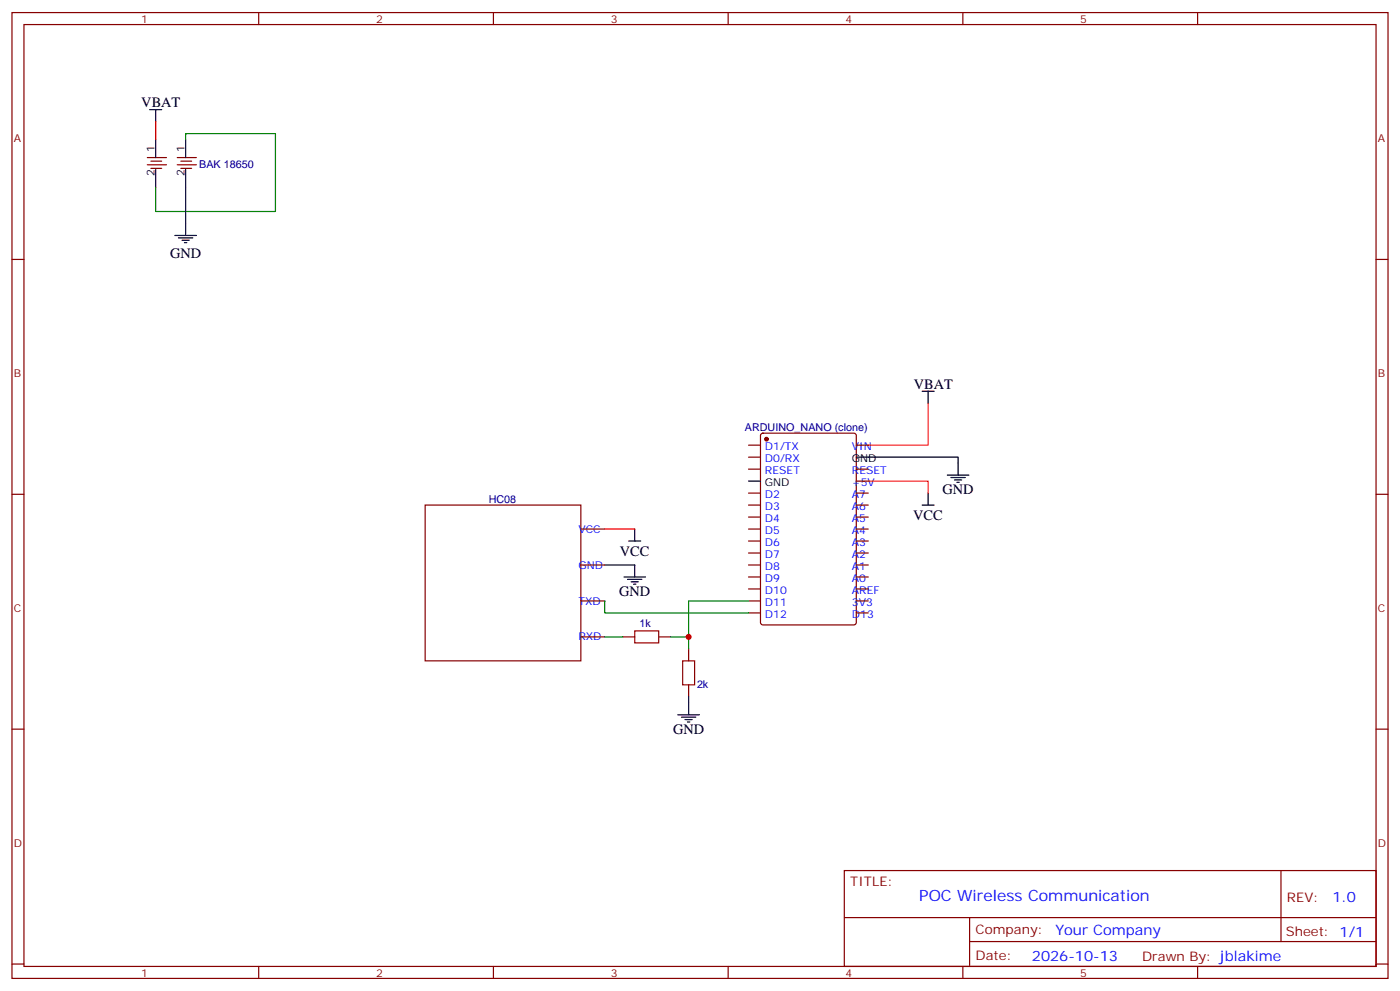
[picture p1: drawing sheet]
<svg xmlns="http://www.w3.org/2000/svg" width="412mm" height="292mm" viewBox="0 0 412 292" stroke-linecap="round" stroke-linejoin="round" font-family="sans-serif">
<g fill="none" stroke="#870000" stroke-width=".35">
<path d="M3.5 3.7h405.4v284.3h-405.4zM7.1 7.2h398.2v277.3h-398.2zM76.2 3.7v3.5M145.3 3.7v3.5M214.5 3.7v3.5M283.6 3.7v3.5M352.8 3.7v3.5M43.4 46.4h5.6M43.4 48.5h5.6M44.4 47.4h3.2M44.4 49.6h3.2M52.2 46.4h5.7"/>
<path d="M52.2 48.5h5.7M53.3 47.4h3.1M53.3 49.6h3.1M3.5 76.4h3.6M405.3 76.4h3.6M220.5 131.1h3.5M220.5 134.6h3.5M220.5 138.1h3.5M224.2 127.7l.5-.2h26.8l.7 .5v55.3l-.4 .6-27.1 .1-.6-.5-.1-55.3zM252.2 131.1h3.6M252.2 138.1h3.6M3.5 145.5h3.6"/>
<path d="M125.2 148.7h45.9v45.9h-45.9zM171.1 155.8h7.1M220.5 145.2h3.5M220.5 148.7h3.5M220.5 152.2h3.5M220.5 155.8h3.5M220.5 159.3h3.5M252.2 145.2h3.6M252.2 148.7h3.6M252.2 152.2h3.6M252.2 155.8h3.6M252.2 159.3h3.6"/>
<path d="M252.2 141.6h3.6M405.3 145.5h3.6M171.1 166.3h7.1M171.1 176.9h7.1M220.5 162.8h3.5M220.5 166.3h3.5M220.5 169.9h3.5M220.5 173.4h3.5M220.5 176.9h3.5M252.2 162.8h3.6M252.2 166.3h3.6M252.2 169.9h3.6"/>
<path d="M252.2 173.4h3.6M252.2 176.9h3.6M171.1 187.5h7.1M183.4 187.5h3.6M194 187.5h3.6M202.8 191v3.6M220.5 180.4h3.5M252.2 180.4h3.6M3.5 214.7h3.6M202.8 201.6v3.5M405.3 214.7h3.6M248.7 256.3h156.6v28.2h-156.6z"/>
<path d="M377.3 256.3v20.9M248.7 270.1h156.5M285.6 277.2h119.6M285.6 270.1v14.2M3.5 283.8h3.6M76.2 284.5v3.5M145.3 284.5v3.5M214.5 284.5v3.5M283.6 284.5v3.5M352.8 284.5v3.5M405.3 283.8h3.6"/>
</g>
<circle cx="225.8" cy="129.3" r=".53" fill="#870000" stroke="#870000" stroke-width=".35"/>
<g fill="none" stroke="#000" stroke-width=".35">
<path d="M44.1 32.3h3.5M45.9 32.3v3.5M45.9 41.1v5.3M45.9 49.9v5.3M54.7 41.1v5.3M54.7 49.9v19.4M51.5 69.3h6.4M52.6 70h4.2M53.6 70.7h2.1M54.3 71.4h.7M271.6 115.2h3.6M273.4 115.2v3.5"/>
<path d="M252.2 134.6h30v5.3M279 139.9h6.4M185.2 159.3h3.5M187 155.8v3.5M220.5 141.6h3.5M271.6 148.7h3.6M273.4 145.2v3.5M280.1 140.6h4.2M281.2 141.3h2.1M281.9 142h.7M178.2 166.3h8.8v3.6M183.8 169.9h6.3"/>
<path d="M184.9 170.6h4.2M185.9 171.3h2.1M186.6 172h.7M199.7 210.4h6.3M200.7 211.1h4.3M201.8 211.8h2.1M202.5 212.5h.7M202.8 205.1v5.3"/>
</g>
<path d="M45.9 35.8v5.3z" fill="#f00" stroke="#f00" stroke-width=".35"/>
<path d="M54.7 41.1v-1.8h26.4v23h-35.2v-7.1M178.2 176.9v3.5h42.3M220.5 176.9h-17.7v10.6h-5.2M178.2 187.5h5.2M202.8 187.5v3.5" fill="none" stroke="#008700" stroke-width=".35"/>
<path d="M273.4 118.7v12.4h-17.6M178.2 155.8h8.8M255.8 141.6h17.6v3.6" fill="none" stroke="#f00" stroke-width=".35"/>
<path d="M187 185.7h7v3.6h-7zM201.1 194.6h3.5v7h-3.5z" fill="none" stroke="#a10000" stroke-width=".35"/>
<circle cx="202.8" cy="187.5" r=".88" fill="#c00"/>
<text font-size="4.6" fill="#00f" x="270.8" y="265.3">POC Wireless Communication</text>
<g font-size="4.2">
<text x="41.6" y="31.6">VBAT</text>
<text x="50.1" y="76">GND</text>
<text x="269.2" y="114.5">VBAT</text>
<text x="277.6" y="145.5">GND</text>
<text x="269" y="153">VCC</text>
<text x="182.6" y="163.6">VCC</text>
<text x="182.4" y="175.5">GND</text>
<text x="198.3" y="216.1">GND</text>
</g>
<g font-size="4.2" fill="#00f">
<text x="392.5" y="265.6">1.0</text>
<text x="310.9" y="275.1">Your Company</text>
<text x="304" y="282.9">2026-10-13</text>
</g>
<g font-size="3.9" fill="#800">
<text x="250.5" y="260.9">TITLE:</text>
<text x="379.1" y="265.6">REV:</text>
<text x="287.4" y="275.1">Company:</text>
<text x="378.7" y="275.7">Sheet: 1/1</text>
<text x="287.4" y="282.8">Date:</text>
<text x="336.4" y="282.8">Drawn By: jblakime</text>
</g>
<g font-size="3.2" fill="#800">
<text x="41.6" y="6.7">1</text>
<text x="110.8" y="6.7">2</text>
<text x="179.9" y="6.7">3</text>
<text x="249.1" y="6.7">4</text>
<text x="318.2" y="6.7">5</text>
<text x="4.1" y="41.8">A</text>
<text x="405.9" y="41.8">A</text>
<text x="4.1" y="110.9">B</text>
<text x="405.9" y="110.9">B</text>
<text x="4.1" y="180.1">C</text>
<text x="405.9" y="180.1">C</text>
<text x="4.1" y="249.2">D</text>
<text x="405.9" y="249.2">D</text>
<text x="41.6" y="287.5">1</text>
<text x="110.8" y="287.5">2</text>
<text x="179.9" y="287.5">3</text>
<text x="249.1" y="287.5">4</text>
<text x="318.2" y="287.5">5</text>
</g>
<g font-size="3.2">
<text x="45.5" y="44.6" transform="rotate(-90 45.5 44.6)">1</text>
<text x="54.3" y="44.6" transform="rotate(-90 54.3 44.6)">1</text>
<text x="45.5" y="51.7" transform="rotate(-90 45.5 51.7)">2</text>
<text x="54.3" y="51.7" transform="rotate(-90 54.3 51.7)">2</text>
<text x="250.9" y="136">GND</text>
<text x="225.3" y="143.1">GND</text>
</g>
<g font-size="3.2" fill="#000080">
<text x="58.7" y="49.3">BAK 18650</text>
<text x="219.4" y="126.9">ARDUINO_NANO (clone)</text>
<text x="143.9" y="148">HC08</text>
<text x="188.4" y="184.7">1k</text>
<text x="205.3" y="202.4">2k</text>
</g>
<g font-size="3.2" fill="#00f">
<text x="225.3" y="132.5">D1/TX</text>
<text x="225.3" y="136">D0/RX</text>
<text x="250.9" y="132.5">VIN</text>
<text x="225.3" y="139.5">RESET</text>
<text x="250.9" y="143.1">+5V</text>
<text x="250.9" y="139.5">RESET</text>
<text x="225.3" y="146.6">D2</text>
<text x="250.9" y="146.6">A7</text>
<text x="225.3" y="150.1">D3</text>
<text x="225.3" y="153.6">D4</text>
<text x="250.9" y="153.6">A5</text>
<text x="250.9" y="150.1">A6</text>
<text x="170.4" y="156.8">VCC</text>
<text x="225.3" y="157.2">D5</text>
<text x="225.3" y="160.7">D6</text>
<text x="250.9" y="160.7">A3</text>
<text x="250.9" y="157.2">A4</text>
<text x="170.4" y="167.4">GND</text>
<text x="225.3" y="164.2">D7</text>
<text x="225.3" y="167.7">D8</text>
<text x="250.9" y="167.7">A1</text>
<text x="250.9" y="164.2">A2</text>
<text x="225.3" y="171.3">D9</text>
<text x="250.9" y="171.3">A0</text>
<text x="170.4" y="178">TXD</text>
<text x="225.3" y="174.8">D10</text>
<text x="225.3" y="178.3">D11</text>
<text x="250.9" y="178.3">3V3</text>
<text x="250.9" y="174.8">AREF</text>
<text x="225.3" y="181.9">D12</text>
<text x="250.9" y="181.9">D13</text>
<text x="170.4" y="188.6">RXD</text>
</g>
</svg>
